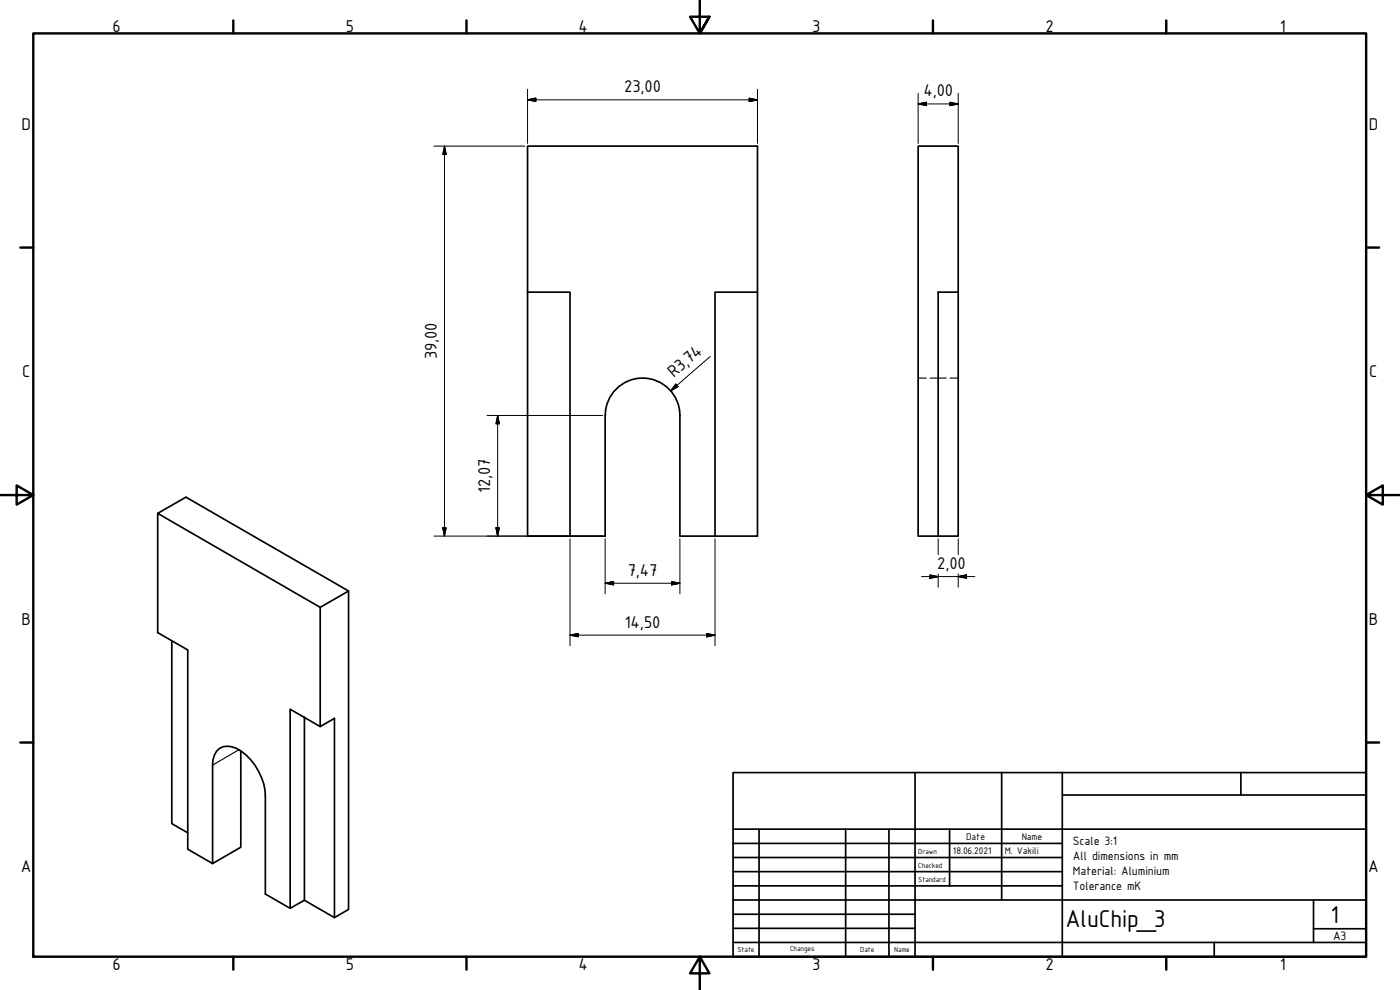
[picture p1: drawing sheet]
<svg xmlns="http://www.w3.org/2000/svg" width="420mm" height="297mm" viewBox="0 0 420 297" stroke-linecap="round" stroke-linejoin="round" font-family="sans-serif">
<!-- layer: Visible (ISO) -->
<path d="M158.3 87.7h12.8v73.2h-12.8zM158.3 87.7v-43.9h69v43.9M214.6 87.7h12.7v73.2h-12.7zM281.6 87.7h6v73.2h-6zM287.6 87.7v-43.9h-12.1v117.1h6.1M47.3 154v35.8l9 5.2v59.8l7.5 4.3M104.6 177.3l-8.5 4.9v35.8M171.1 160.9h10.5l.1-36.3a11.2 11.2 0 0 1 11.2-11.2 11.2 11.2 0 0 1 11.1 11.2v36.3h10.6M51.6 192.3v54.8l4.7 2.8M96.1 182.2l-48.8-28.2 8.5-4.8 48.8 28.1v95.6l-4.2 2.4M91.4 215.2v54.9l-4.3 2.4v-59.7l9 5.2 4.3-2.5v59.8l-9-5.2M72.3 225.3v28.9l-8.5 4.9v-29.5a5.4 5.4 0 0 1 3.1-5.5 8.8 8.8 0 0 1 8.3 3.9 17.5 17.5 0 0 1 4.4 10.7v29.6l7.5 4.2" fill="none" stroke="#000" stroke-width=".51"/>
<!-- layer: Hidden (ISO) -->
<path d="M275.5 113.4h2.5M279.1 113.4h4.9M285.2 113.4h2.4" fill="none" stroke="#000" stroke-width=".34"/>
<!-- layer: Visible Narrow (ISO) -->
<path d="M71.7 224.9l-7.9 4.7" fill="none" stroke="#000" stroke-width=".34"/>
<!-- layer: Border (ISO) -->
<g fill="none" stroke="#000" stroke-width=".72">
<path d="M10 10h400v277h-400zM70 6.1v3.9M140 6.1v3.9M210 0v10l-2.9-5h5.8l-2.9 5 2.9-5M280 6.1v3.9M350 6.1v3.9M6.1 74.3h3.9M410 74.3h3.9M0 148.5h10l-5-2.8v5.7l5-2.9M410 148.5l5 2.9v-5.7l-5 2.8h10M6.1 222.8h3.9M410 222.8h3.9"/>
<path d="M70 287v3.9M140 287v3.9M210 287l2.9 5h-5.8l2.9-5v10M280 287v3.9M350 287v3.9"/>
</g>
<!-- layer: Title (ISO) -->
<g fill="none" stroke="#000" stroke-width=".51">
<path d="M220 231.8h190v55.2h-190zM274.6 231.8v55.2M300.6 231.8v38.2M318.8 238.5h91.2M318.8 231.8v55.2M372.4 231.8v6.7M220 253.1h98.8M220 257.3h98.8M220 248.8h190M227.8 248.8v38.2M253.8 248.8v38.2M266.8 248.8v38.2"/>
<path d="M285 248.8v17M220 261.5h98.8M220 265.8h98.8M220 270h190M220 274.3h54.6M220 278.5h54.6M394.2 278.7h15.8M394.2 270v12.8M220 282.8h190M364.4 282.8v4.2"/>
</g>
<!-- layer: Dimension (ISO) -->
<g fill="none" stroke="#000" stroke-width=".3">
<path d="M158.3 30l2.5-.6v1.1zM158.3 30h69M158.3 26.8v16.2M224.8 29.4l2.5 .6-2.5 .5zM227.3 26.8v16.2M275.5 31.2l2.5-.5v1zM275.5 31.2h12.1M275.5 28v15M285.1 30.7l2.5 .5-2.5 .5zM287.6 28v15M130.2 43.8h27.3M133.4 43.8l.5 2.5h-1z"/>
<path d="M133.4 43.8v117.1M202.8 115.3l.7 .7-2.2 1.3zM213.1 107l-11.8 10.3M146.2 124.7h34.6M149.4 124.7l.5 2.5h-1.1zM149.4 124.7v36.2M132.9 158.4h1l-.5 2.5zM148.8 158.4h1.1l-.5 2.5zM130.2 160.9h50.6M171.1 161.7v32M181.6 175l2.5-.5v1zM181.6 175h22.4"/>
<path d="M181.6 161.7v16.5M201.5 174.5l2.5 .5-2.5 .5zM204 161.7v16.5M214.6 161.7v32M276.6 173h16M279.1 172.5l2.5 .5-2.5 .5zM281.6 161.7v4.7M281.6 172.2v4M287.6 173l2.5-.5v1zM287.6 161.7v4.7M287.6 172.2v4M171.1 190.6l2.5-.5v1z"/>
<path d="M171.1 190.6h43.5M212.1 190.1l2.5 .5-2.5 .5z"/>
</g>
<g fill="#000" stroke="#000" stroke-width=".3">
<path d="M158.3 30l2.5-.6zM158.3 30l2.5-.6v1.1zM224.8 30.5l2.5-.5zM224.8 29.4l2.5 .6-2.5 .5zM275.5 31.2l2.5-.5zM275.5 31.2l2.5-.5v1zM285.1 31.7l2.5-.5zM285.1 30.7l2.5 .5-2.5 .5zM133.4 43.8l.5 2.5zM133.4 43.8l.5 2.5h-1zM202.8 115.3l-1.5 2zM202.8 115.3l.7 .7-2.2 1.3z"/>
<path d="M149.4 124.7l.5 2.5zM149.4 124.7l.5 2.5h-1.1zM132.9 158.4l.5 2.5zM132.9 158.4h1l-.5 2.5zM148.8 158.4l.6 2.5zM148.8 158.4h1.1l-.5 2.5zM181.6 175l2.5-.5zM181.6 175l2.5-.5v1zM201.5 175.5l2.5-.5zM201.5 174.5l2.5 .5-2.5 .5zM279.1 173.5l2.5-.5zM279.1 172.5l2.5 .5-2.5 .5z"/>
<path d="M287.6 173l2.5-.5zM287.6 173l2.5-.5v1zM171.1 190.6l2.5-.5zM171.1 190.6l2.5-.5v1zM212.1 191.1l2.5-.5zM212.1 190.1l2.5 .5-2.5 .5z"/>
</g>
<g font-size="7.9">
<text x="319.8" y="278.2">AluChip_3</text>
<text x="399.3" y="276.8">1</text>
</g>
<g font-size="5.5">
<text x="33.8" y="9.6">6</text>
<text x="103.8" y="9.6">5</text>
<text x="173.6" y="9.6">4</text>
<text x="243.8" y="9.6">3</text>
<text x="313.8" y="9.6">2</text>
<text x="384.1" y="9.6">1</text>
<text x="187.3" y="27.6">23,00</text>
<text x="277.1" y="28.9">4,00</text>
<text x="6.4" y="38.9">D</text>
<text x="410.8" y="38.9">D</text>
<text x="131.1" y="107.9" transform="rotate(-90 131.1 107.9)">39,00</text>
<text x="6.6" y="113.1">C</text>
<text x="202.2" y="113.4" transform="rotate(-41 202.2 113.4)">R3,74</text>
<text x="410.9" y="113.1">C</text>
<text x="147.1" y="147.9" transform="rotate(-90 147.1 147.9)">12,07</text>
<text x="188.4" y="172.7">7,47</text>
<text x="281.3" y="170.7">2,00</text>
<text x="6.4" y="187.4">B</text>
<text x="187.5" y="188.3">14,50</text>
<text x="410.8" y="187.4">B</text>
<text x="6.3" y="261.6">A</text>
<text x="410.6" y="261.6">A</text>
<text x="33.8" y="290.9">6</text>
<text x="103.8" y="290.9">5</text>
<text x="173.6" y="290.9">4</text>
<text x="243.8" y="290.9">3</text>
<text x="313.8" y="290.9">2</text>
<text x="384.1" y="290.9">1</text>
</g>
<g font-size="3.9">
<text x="322" y="253.5">Scale 3:1</text>
<text x="322" y="258">All dimensions in mm</text>
<text x="322" y="262.5">Material: Aluminium</text>
<text x="322" y="266.9">Tolerance mK</text>
<text x="400.1" y="282">A3</text>
</g>
<g font-size="3.1">
<text x="286" y="256.3">18.06.2021</text>
<text x="290" y="252">Date</text>
<text x="301.6" y="256.3">M. Vakili</text>
<text x="306.6" y="252">Name</text>
</g>
<g font-size="2.4">
<text x="275.6" y="256.3">Drawn</text>
<text x="275.6" y="260.5">Checked</text>
<text x="275.6" y="264.8">Standard</text>
<text x="221.4" y="285.7">State</text>
<text x="237.1" y="285.4">Changes</text>
<text x="258.2" y="285.7">Date</text>
<text x="268.4" y="285.7">Name</text>
</g>
</svg>
